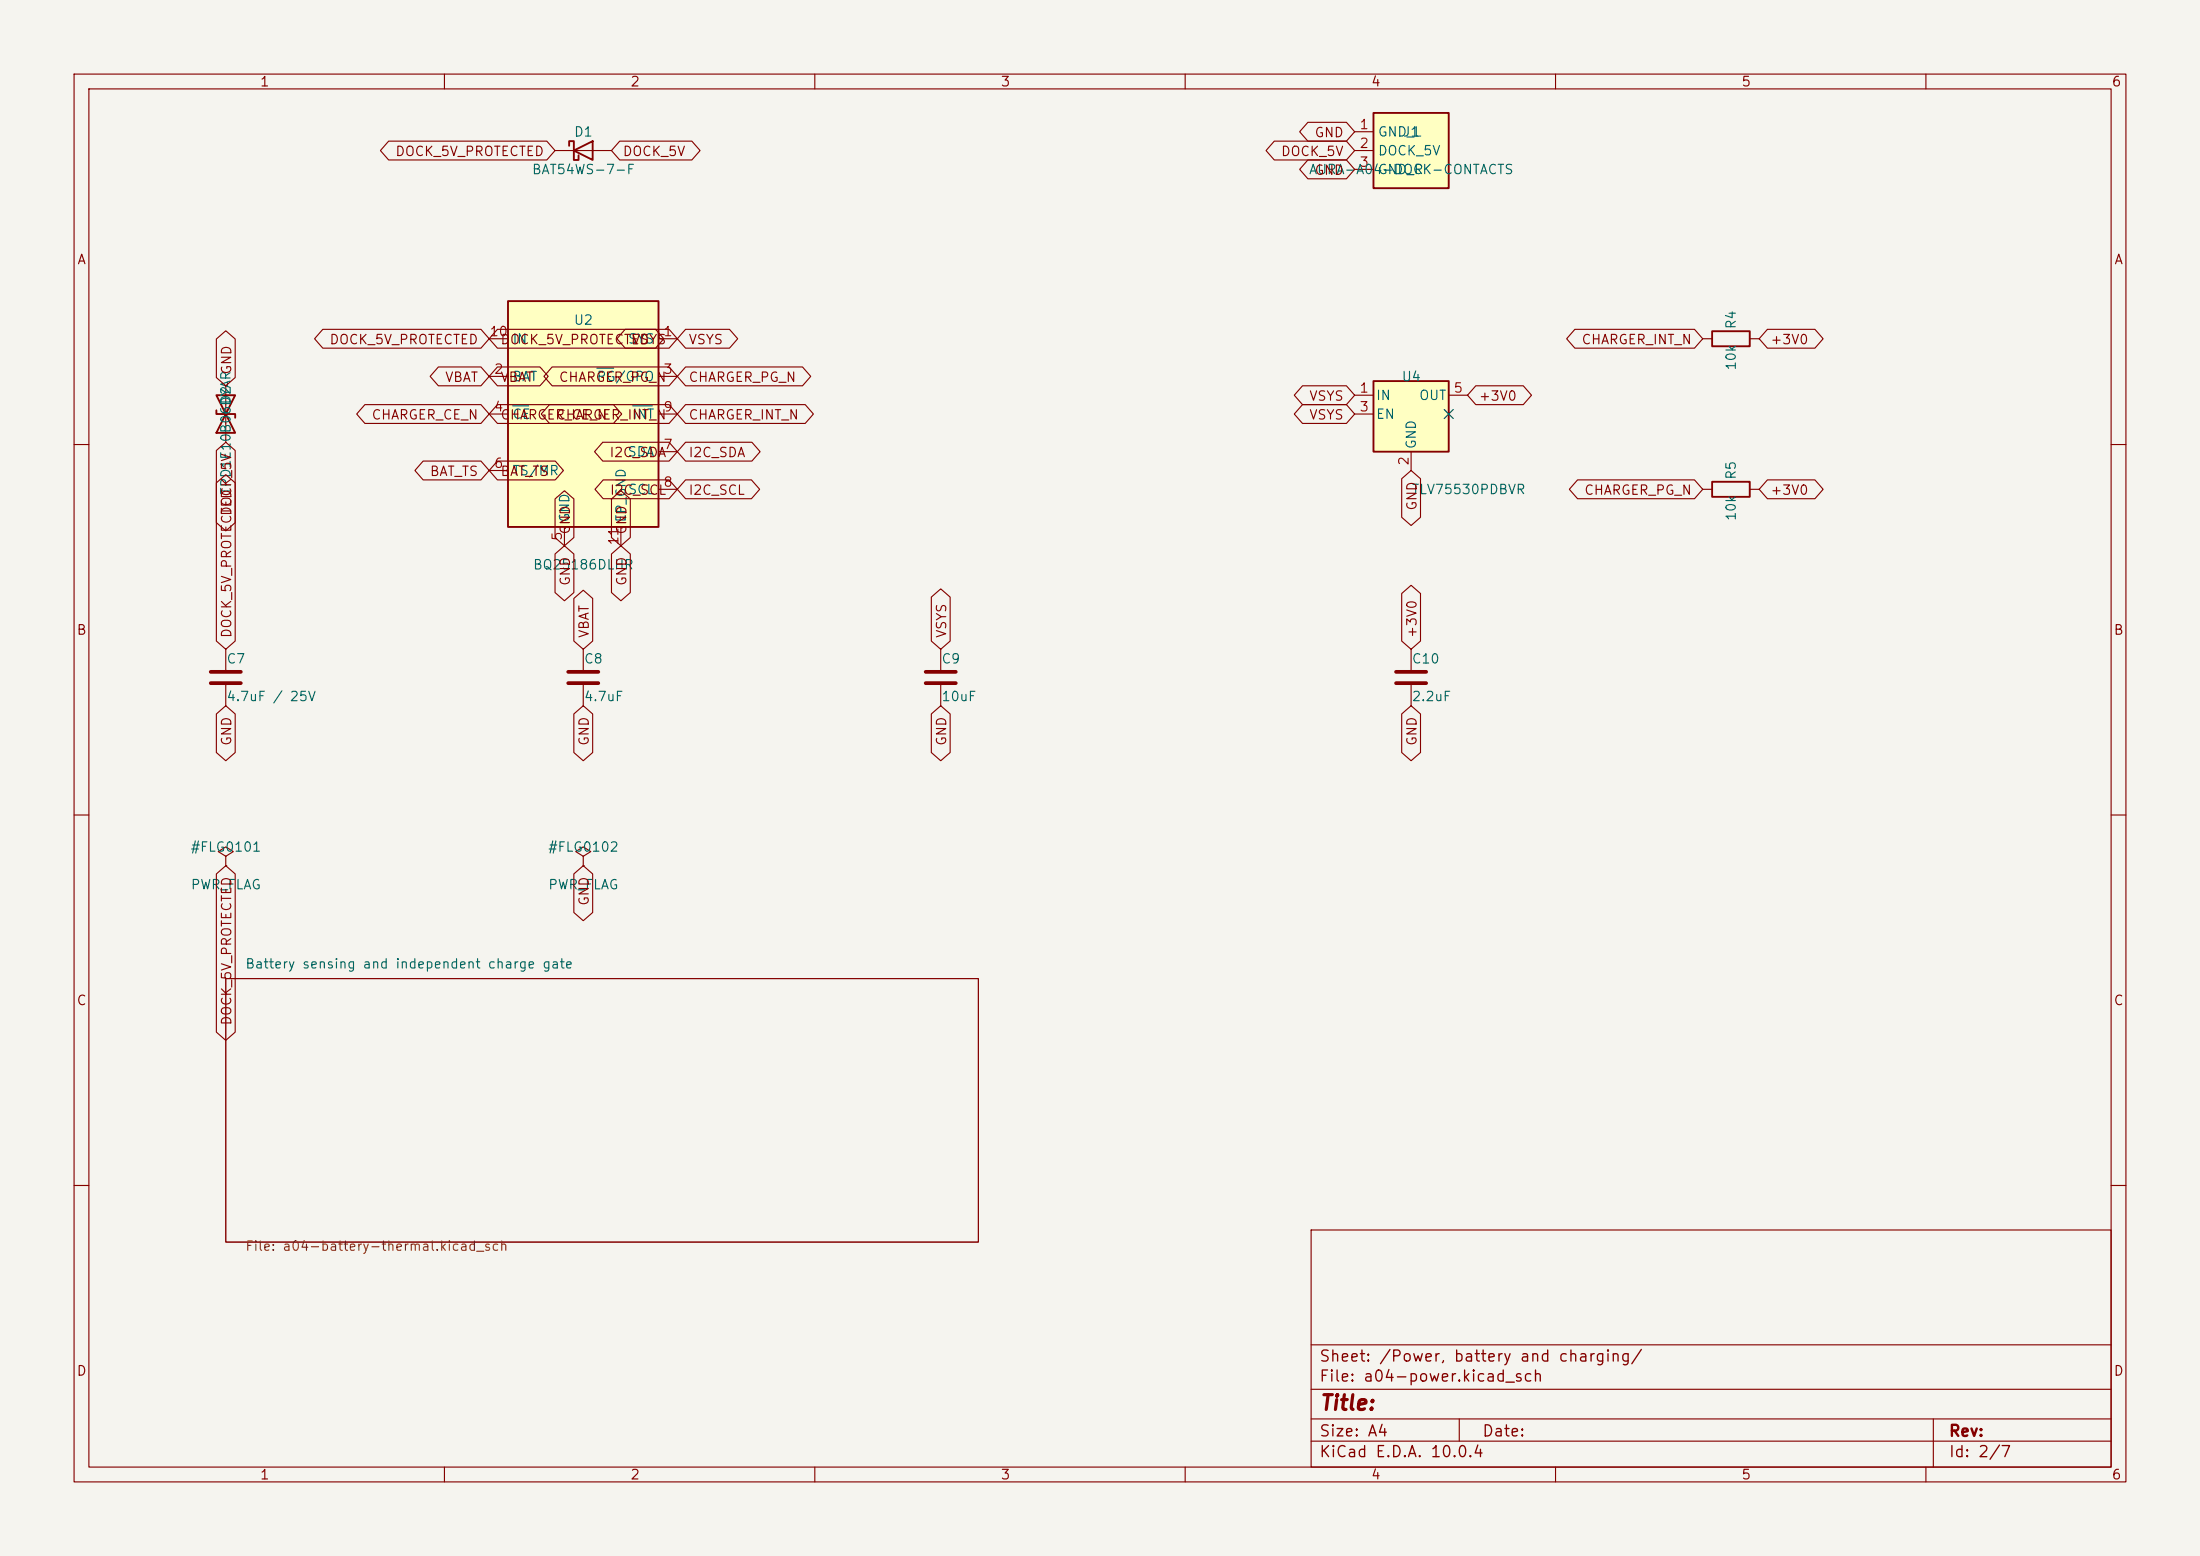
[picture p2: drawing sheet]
<svg xmlns="http://www.w3.org/2000/svg" width="297mm" height="210mm" viewBox="0 0 297 210" stroke-linecap="round" stroke-linejoin="round" font-family="sans-serif">
<path d="M0 0h297v210h-297z" fill="#f5f4ef" stroke="#f5f4ef" stroke-width=".14"/>
<g fill="none" stroke="#840000" stroke-width=".15">
<path d="M10 10h277v190h-277zM12 12h273v186h-273zM60 10v2M110 10v2M160 10v2M210 10v2M260 10v2M30.5 52.1v7.6M10 60h2M229.9 66h1.2M236.2 66h1.3M285 60h2"/>
<path d="M30.5 87.6v2.8M30.5 92.5v2.8M10 110h2M285 110h2M10 160h2M177 166h108v32h-108zM285 160h2M60 198v2M110 198v2M160 198v2M177 194.5h108M177 191.5h108"/>
<path d="M177 187.5h108M177 181.5h108M197 191.5v3M210 198v2M260 198v2M261 191.5v6.5"/>
</g>
<path d="M30.5 132.1h101.6v35.5h-101.6z" fill="none" stroke="#840000" stroke-width=".14"/>
<path d="M29.2 53.3h2.5l-2.5 5.1h2.5zM29.2 55.4v.5h2.5v.5M231.1 65h5.1v2.1h-5.1z" fill="none" stroke="#840000" stroke-width=".25"/>
<path d="M28.4 90.7h4.1M28.4 92.2h4.1" fill="none" stroke="#840000" stroke-width=".51"/>
<path d="M68.6 40.6h20.3v30.5h-20.3z" fill="#ffffc2"/>
<path d="M76.8 19.7v-.6h.7v2.5h.6v-.6M77.5 20.3l2.5-1.2v2.5zM68.6 40.6h20.3v30.5h-20.3z" fill="none" stroke="#840000" stroke-width=".25"/>
<g fill="none" stroke="#840000" stroke-width=".15">
<path d="M74.9 20.3h7.6M66 45.7h2.6M66 50.8h2.6M66 55.9h2.6M88.9 45.7h2.5M88.9 50.8h2.5M88.9 55.9h2.5M66 63.5h2.6M76.2 71.1v2.6M83.8 71.1v2.6M88.9 61h2.5M88.9 66h2.5"/>
<path d="M78.7 87.6v2.8M78.7 92.5v2.8M127 87.6v2.8M127 92.5v2.8M190.5 87.6v2.8M190.5 92.5v2.8M30.5 115.6l1-.7-1-.6-1 .6 1 .7v1.2M30.5 116.8h.1M78.7 115.6l1.1-.7-1.1-.6-1 .6 1 .7v1.2M78.7 116.8h.1"/>
</g>
<path d="M69.2 54.8h2.2M80.6 49.7h2.3M85.4 54.8h2.7" fill="none" stroke="#006464" stroke-width=".15"/>
<path d="M76.7 90.7h4.1M76.7 92.2h4.1M125 90.7h4M125 92.2h4M188.5 90.7h4M188.5 92.2h4" fill="none" stroke="#840000" stroke-width=".51"/>
<path d="M185.4 51.4h10.2v9.6h-10.2z" fill="#ffffc2"/>
<path d="M185.4 51.4h10.2v9.6h-10.2z" fill="none" stroke="#840000" stroke-width=".25"/>
<path d="M182.9 53.3h2.5M182.9 55.9h2.5M195.6 53.3h2.5M190.5 61v2.5" fill="none" stroke="#840000" stroke-width=".15"/>
<path d="M185.4 15.2h10.2v10.2h-10.2z" fill="#ffffc2"/>
<path d="M185.4 15.2h10.2v10.2h-10.2zM231.1 44.7h5.1v2h-5.1z" fill="none" stroke="#840000" stroke-width=".25"/>
<g fill="none" stroke="#840000" stroke-width=".15">
<path d="M52.5 19h21.3l1.1 1.3-1.1 1.3h-21.3l-1.1-1.3zM83.7 19h9.7l1.1 1.3-1.1 1.3h-9.7l-1.2-1.3zM172 19h9.8l1.1 1.3-1.1 1.3h-9.8l-1.1-1.3zM176.6 16.5h5.2l1.1 1.3-1.1 1.3h-5.2l-1.1-1.3zM182.9 17.8h2.5M176.6 21.6h5.2l1.1 1.3-1.1 1.2h-5.2l-1.1-1.2zM182.9 20.3h2.5M182.9 22.9h2.5M29.2 45.8l1.3-1.2 1.3 1.2v5.2l-1.3 1.1-1.3-1.1zM43.6 44.4h21.3l1.1 1.3-1.1 1.3h-21.3l-1.1-1.3zM49.3 54.6h15.6l1.1 1.3-1.1 1.3h-15.6l-1.1-1.3zM59.2 49.5h5.7l1.1 1.3-1.1 1.3h-5.7l-1.1-1.3z"/>
<path d="M67.2 49.5h5.7l1.1 1.3-1.1 1.3h-5.7l-1.2-1.3zM67.2 54.6h15.6l1.1 1.3-1.1 1.3h-15.6l-1.2-1.3zM67.2 44.4h21.3l1.1 1.3-1.1 1.3h-21.3l-1.2-1.3zM74.2 54.6h16.1l1.1 1.3-1.1 1.3h-16.1l-1.1-1.3zM74.5 49.5h15.8l1.1 1.3-1.1 1.3h-15.8l-1.1-1.3zM81.4 59.7h8.9l1.1 1.3-1.1 1.2h-8.9l-1.1-1.2zM84.4 44.4h5.9l1.1 1.3-1.1 1.3h-5.9l-1.1-1.3zM92.6 44.4h5.9l1.1 1.3-1.1 1.3h-5.9l-1.2-1.3zM92.6 49.5h15.7l1.2 1.3-1.2 1.3h-15.7l-1.2-1.3zM92.6 59.7h8.9l1.1 1.3-1.1 1.2h-8.9l-1.2-1.2zM92.6 54.6h16.1l1.1 1.3-1.1 1.3h-16.1l-1.2-1.3zM175.8 52.1h6l1.1 1.2-1.1 1.3h-6l-1.1-1.3z"/>
<path d="M175.8 54.6h6l1.1 1.3-1.1 1.3h-6l-1.1-1.3zM199.2 52.1h6.4l1.2 1.2-1.2 1.3h-6.4l-1.1-1.3zM212.6 44.4h16.2l1.1 1.3-1.1 1.3h-16.2l-1.1-1.3zM229.9 45.7h1.2M236.2 45.7h1.3M238.6 44.4h6.4l1.1 1.3-1.1 1.3h-6.4l-1.1-1.3zM29.2 65.2l1.3-1.1 1.3 1.1v21.3l-1.3 1.1-1.3-1.1zM29.2 60.8l1.3-1.1 1.3 1.1v9.7l-1.3 1.2-1.3-1.2zM57.1 62.2h7.8l1.1 1.3-1.1 1.3h-7.8l-1.1-1.3zM67.2 62.2h7.8l1.1 1.3-1.1 1.3h-7.8l-1.2-1.3zM74.9 74.8l1.3-1.1 1.3 1.1v5.2l-1.3 1.1-1.3-1.1zM74.9 67.3l1.3-1.1 1.3 1.1v5.2l-1.3 1.2-1.3-1.2z"/>
<path d="M81.4 64.8h8.9l1.1 1.2-1.1 1.3h-8.9l-1.1-1.3zM82.5 74.8l1.3-1.1 1.3 1.1v5.2l-1.3 1.1-1.3-1.1zM82.5 67.3l1.3-1.1 1.3 1.1v5.2l-1.3 1.2-1.3-1.2zM92.6 64.8h8.8l1.2 1.2-1.2 1.3h-8.8l-1.2-1.3zM189.2 64.6l1.3-1.1 1.3 1.1v5.2l-1.3 1.1-1.3-1.1zM213 64.8h15.8l1.1 1.2-1.1 1.3h-15.8l-1.1-1.3zM238.6 64.8h6.4l1.1 1.2-1.1 1.3h-6.4l-1.1-1.3zM29.2 96.4l1.3-1.1 1.3 1.1v5.2l-1.3 1.1-1.3-1.1zM77.5 80.8l1.2-1.1 1.3 1.1v5.7l-1.3 1.1-1.2-1.1zM77.5 96.4l1.2-1.1 1.3 1.1v5.2l-1.3 1.1-1.2-1.1zM125.7 80.6l1.3-1.1 1.3 1.1v5.9l-1.3 1.1-1.3-1.1zM125.7 96.4l1.3-1.1 1.3 1.1v5.2l-1.3 1.1-1.3-1.1z"/>
<path d="M189.2 96.4l1.3-1.1 1.3 1.1v5.2l-1.3 1.1-1.3-1.1zM189.2 80.1l1.3-1.1 1.3 1.1v6.4l-1.3 1.1-1.3-1.1zM29.2 118l1.3-1.2 1.3 1.2v21.3l-1.3 1.1-1.3-1.1zM77.5 118l1.2-1.2 1.3 1.2v5.2l-1.3 1.1-1.2-1.1z"/>
</g>
<path d="M195 55.3l1.2 1.2M196.2 55.3l-1.2 1.2" fill="none" stroke="#000084" stroke-width=".15"/>
<text font-size="2" fill="#840000" x="178" y="190.8">Title:</text>
<g font-size="1.5" fill="#840000">
<text x="178" y="184.2">Sheet: /Power, battery and charging/</text>
<text x="178" y="186.9">File: a04-power.kicad_sch</text>
<text x="178" y="197.1">KiCad E.D.A. 10.0.4</text>
<text x="178" y="194.3">Size: A4</text>
<text x="200" y="194.3">Date:</text>
<text x="263" y="194.3">Rev:</text>
<text x="263" y="197.1">Id: 2/7</text>
</g>
<g font-size="1.3" fill="#840000">
<text x="35" y="12">1</text>
<text x="85" y="12">2</text>
<text x="135" y="12">3</text>
<text x="185" y="12">4</text>
<text x="235" y="12">5</text>
<text x="285" y="12">6</text>
<text x="53.3" y="21.4">DOCK_5V_PROTECTED</text>
<text x="84" y="21.4">DOCK_5V</text>
<text x="172.8" y="21.4">DOCK_5V</text>
<text x="177.4" y="23.9">GND</text>
<text x="177.4" y="18.8">GND</text>
<text x="10.3" y="36">A</text>
<text x="285.3" y="36">A</text>
<text x="44.4" y="46.8">DOCK_5V_PROTECTED</text>
<text x="67.5" y="46.8">DOCK_5V_PROTECTED</text>
<text x="85.2" y="46.8">VSYS</text>
<text x="92.9" y="46.8">VSYS</text>
<text x="213.4" y="46.8">CHARGER_INT_N</text>
<text x="238.9" y="46.8">+3V0</text>
<text x="31.5" y="50.6" transform="rotate(-90 31.5 50.6)">GND</text>
<text x="60" y="51.9">VBAT</text>
<text x="67.5" y="51.9">VBAT</text>
<text x="75.4" y="51.9">CHARGER_PG_N</text>
<text x="92.9" y="51.9">CHARGER_PG_N</text>
<text x="50.1" y="56.9">CHARGER_CE_N</text>
<text x="67.5" y="56.9">CHARGER_CE_N</text>
<text x="75" y="56.9">CHARGER_INT_N</text>
<text x="92.9" y="56.9">CHARGER_INT_N</text>
<text x="176.7" y="54.4">VSYS</text>
<text x="176.7" y="56.9">VSYS</text>
<text x="199.5" y="54.4">+3V0</text>
<text x="57.9" y="64.6">BAT_TS</text>
<text x="67.5" y="64.6">BAT_TS</text>
<text x="82.2" y="62">I2C_SDA</text>
<text x="92.9" y="62">I2C_SDA</text>
<text x="31.5" y="69.7" transform="rotate(-90 31.5 69.7)">DOCK_5V</text>
<text x="82.2" y="67.1">I2C_SCL</text>
<text x="92.9" y="67.1">I2C_SCL</text>
<text x="191.6" y="69" transform="rotate(-90 191.6 69)">GND</text>
<text x="213.8" y="67.1">CHARGER_PG_N</text>
<text x="238.9" y="67.1">+3V0</text>
<text x="77.3" y="72.2" transform="rotate(-90 77.3 72.2)">GND</text>
<text x="84.9" y="72.2" transform="rotate(-90 84.9 72.2)">GND</text>
<text x="77.3" y="79.2" transform="rotate(-90 77.3 79.2)">GND</text>
<text x="84.9" y="79.2" transform="rotate(-90 84.9 79.2)">GND</text>
<text x="10.3" y="86">B</text>
<text x="31.5" y="86.2" transform="rotate(-90 31.5 86.2)">DOCK_5V_PROTECTED</text>
<text x="79.8" y="86.2" transform="rotate(-90 79.8 86.2)">VBAT</text>
<text x="128.1" y="86.2" transform="rotate(-90 128.1 86.2)">VSYS</text>
<text x="191.6" y="86.2" transform="rotate(-90 191.6 86.2)">+3V0</text>
<text x="285.3" y="86">B</text>
<text x="31.5" y="100.8" transform="rotate(-90 31.5 100.8)">GND</text>
<text x="79.8" y="100.8" transform="rotate(-90 79.8 100.8)">GND</text>
<text x="128.1" y="100.8" transform="rotate(-90 128.1 100.8)">GND</text>
<text x="191.6" y="100.8" transform="rotate(-90 191.6 100.8)">GND</text>
<text x="79.8" y="122.3" transform="rotate(-90 79.8 122.3)">GND</text>
<text x="10.3" y="136">C</text>
<text x="285.3" y="136">C</text>
<text x="31.5" y="138.5" transform="rotate(-90 31.5 138.5)">DOCK_5V_PROTECTED</text>
<text x="10.3" y="186">D</text>
<text x="285.3" y="186">D</text>
<text x="35" y="200">1</text>
<text x="85" y="200">2</text>
<text x="135" y="200">3</text>
<text x="185" y="200">4</text>
<text x="235" y="200">5</text>
<text x="285" y="200">6</text>
</g>
<g font-size="1.3" fill="#a90000">
<text x="183.4" y="17.8">1</text>
<text x="183.4" y="20.3">2</text>
<text x="183.4" y="22.8">3</text>
<text x="66" y="45.7">10</text>
<text x="89.5" y="45.7">1</text>
<text x="66.6" y="50.8">2</text>
<text x="89.5" y="50.8">3</text>
<text x="183.4" y="53.3">1</text>
<text x="196.1" y="53.3">5</text>
<text x="66.6" y="55.9">4</text>
<text x="89.5" y="55.9">9</text>
<text x="183.4" y="55.9">3</text>
<text x="66.6" y="63.5">6</text>
<text x="89.5" y="60.9">7</text>
<text x="190.5" y="62.9" transform="rotate(-90 190.5 62.9)">2</text>
<text x="89.5" y="66">8</text>
<text x="76.2" y="73.1" transform="rotate(-90 76.2 73.1)">5</text>
<text x="83.8" y="73.7" transform="rotate(-90 83.8 73.7)">11</text>
</g>
<g font-size="1.3" fill="#006464">
<text x="71.7" y="23.8">BAT54WS-7-F</text>
<text x="77.4" y="18.8">D1</text>
<text x="176.6" y="23.8">AURA-A04-DOCK-CONTACTS</text>
<text x="185.9" y="18.8">GND_L</text>
<text x="185.9" y="21.3">DOCK_5V</text>
<text x="185.9" y="23.8">GND_R</text>
<text x="189.3" y="18.8">J1</text>
<text x="69.1" y="46.7">IN</text>
<text x="77.4" y="44.2">U2</text>
<text x="84.7" y="46.7">SYS</text>
<text x="234.7" y="44.5" transform="rotate(-90 234.7 44.5)">R4</text>
<text x="69.1" y="51.8">BAT</text>
<text x="80.4" y="51.8">PG/GPO</text>
<text x="189.1" y="51.8">U4</text>
<text x="234.7" y="50.1" transform="rotate(-90 234.7 50.1)">10k</text>
<text x="31.5" y="54.7" transform="rotate(-90 31.5 54.7)">D2</text>
<text x="69.1" y="56.9">CE</text>
<text x="85.3" y="56.9">INT</text>
<text x="185.7" y="54.3">IN</text>
<text x="185.7" y="56.9">EN</text>
<text x="191.5" y="54.3">OUT</text>
<text x="69.1" y="64.5">TS/MR</text>
<text x="84.6" y="61.9">SDA</text>
<text x="191.5" y="60.7" transform="rotate(-90 191.5 60.7)">GND</text>
<text x="234.7" y="64.8" transform="rotate(-90 234.7 64.8)">R5</text>
<text x="31.5" y="66.9" transform="rotate(-90 31.5 66.9)">TPD1E10B06DYAR</text>
<text x="77.2" y="70.6" transform="rotate(-90 77.2 70.6)">GND</text>
<text x="84.7" y="67">SCL</text>
<text x="84.8" y="70.6" transform="rotate(-90 84.8 70.6)">EP_GND</text>
<text x="190.5" y="67">TLV75530PDBVR</text>
<text x="234.7" y="70.4" transform="rotate(-90 234.7 70.4)">10k</text>
<text x="71.9" y="77.2">BQ25186DLHR</text>
<text x="30.5" y="89.9">C7</text>
<text x="78.7" y="89.9">C8</text>
<text x="127" y="89.9">C9</text>
<text x="190.5" y="89.9">C10</text>
<text x="30.5" y="95">4.7uF / 25V</text>
<text x="78.7" y="95">4.7uF</text>
<text x="127" y="95">10uF</text>
<text x="190.5" y="95">2.2uF</text>
<text x="25.6" y="115.3">#FLG0101</text>
<text x="73.9" y="115.3">#FLG0102</text>
<text x="25.7" y="120.4">PWR_FLAG</text>
<text x="73.9" y="120.4">PWR_FLAG</text>
<text x="33" y="131">Battery sensing and independent charge gate</text>
</g>
<text font-size="1.3" fill="#725600" x="33" y="169.1">File: a04-battery-thermal.kicad_sch</text>
</svg>
